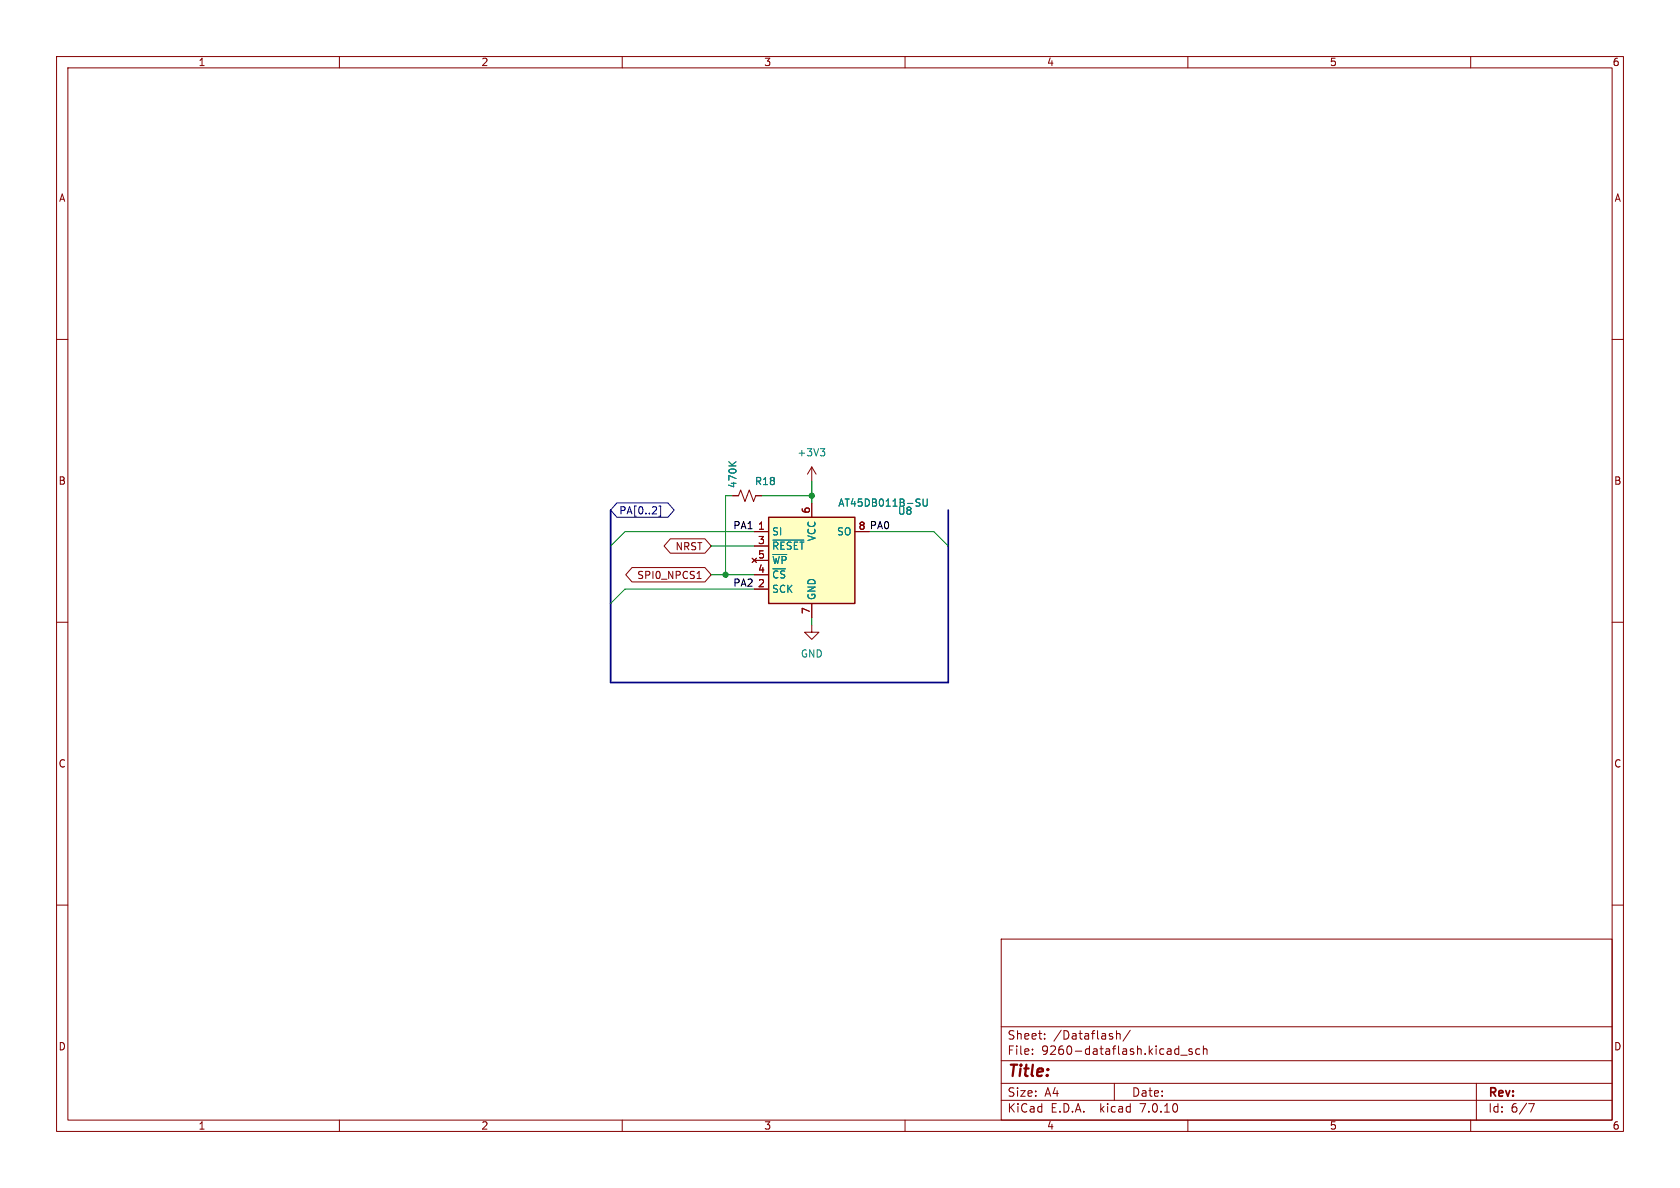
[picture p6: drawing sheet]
<svg xmlns="http://www.w3.org/2000/svg" width="297mm" height="210mm" viewBox="0 0 297 210" stroke-linecap="round" stroke-linejoin="round" font-family="sans-serif">
<g fill="none" stroke="#840000" stroke-width=".18">
<path d="M10 10h277v190h-277zM12 12h273v186h-273zM60 10v2M110 10v2M160 10v2M210 10v2M260 10v2M10 60h2M285 60h2M118.5 95.2h6.1l1.1 1.3-1.1 1.3h-6.1l-1.1-1.3zM129.5 87.6h1.1l.3-1 .8 2 .8-2 .7 2 .4-1h1M133 98.7l.7 .7"/>
<path d="M133.3 94h2.6M133.3 96.5h2.6M133.3 99.1h2.6M133.7 98.7l-.7 .7M143.5 82.6l-.8 1.2M143.5 82.6v2.5M143.5 88.9v2.5M143.5 82.6l.8 1.2M151.1 94h2.6M10 110h2M111.7 100.3h12.9l1.1 1.3-1.1 1.3h-12.9l-1.1-1.3zM123.2 102.3h.8"/>
<path d="M123.5 101.2l.1-.2v1.3M133.3 104.1h2.6M133.3 101.6h2.6M143.5 110.5v1.3h1.3l-1.3 1.2-1.3-1.2h1.3M143.5 106.7v2.5M285 110h2M10 160h2M285 160h2M177 166h108v32h-108zM60 198v2M110 198v2M160 198v2"/>
<path d="M177 194.5h108M177 191.5h108M177 187.5h108M177 181.5h108M182.5 186.3v.1M182.5 185.5v.1M184.7 183.6v.1M184.7 182.8v.1M197 191.5v3M197.4 182.2v1.5M197.4 182.8l.2-.1 .4 .1v.9M199.8 182.1l-1.3 2"/>
<path d="M208.2 185.4l.2 .1M208.4 184.9v1.5M208.4 186.3l-.2 .1M208.7 186.5h1.2M210 198v2M210.7 185.5l-.3-.1-.2 .2v.2l.5 .2v.3h-.5M212.1 185.5l-.4-.1-.3 .3v.4l.1 .2h.6M212.7 185.5l.3-.1 .3 .1 .1 .9M212.7 184.9v1.5M260 198v2M261 191.5v6.5M270.2 195.1h1l-.6 1.5"/>
</g>
<path d="M145 79.3h.8l-.4 .5M145.6 79.8l.2 .2v.3l-.2 .3M128.8 81.6l.8 .8M130.1 81.6l-.7 .6M136.6 95.5h5.5M162.2 88.2l.5 .1M162.4 88.9l.3 .2-.3 .4M163.2 88.2v1l.2 .3 .4-.1 .1-.2v-1" fill="none" stroke="#008484" stroke-width=".18"/>
<path d="M135.9 91.4h15.2v15.3h-15.2z" fill="#ffffc2" stroke="#ffffc2" stroke-width=".18"/>
<path d="M135.9 91.4h15.2v15.3h-15.2z" fill="none" stroke="#840000" stroke-width=".25"/>
<path d="M109.1 88.9h9l1.1 1.3-1.1 1.2h-9l-1.2-1.2zM116.5 89.4h.3v1.9h-.3" fill="none" stroke="#000084" stroke-width=".18"/>
<path d="M107.9 90.2v30.5h59.7v-30.5" fill="none" stroke="#000084" stroke-width=".3"/>
<path d="M134.6 87.6h8.9M143.5 85.1v3.8" fill="none" stroke="#008400" stroke-width=".2"/>
<path d="M125.7 96.5h7.6M129.5 87.6h-1.2v14M133.3 94h-22.8l-2.6 2.5M153.7 94h11.4l2.5 2.5M125.7 101.6h7.6M133.3 104.1h-22.8l-2.6 2.6M143.5 109.2v1.3" fill="none" stroke="#008400" stroke-width=".18"/>
<g fill="#008400" stroke="#008400" stroke-width=".18">
<circle cx="128.3" cy="101.6" r=".46"/>
<circle cx="143.5" cy="87.6" r=".46"/>
</g>
<text font-size="2.8" fill="#840000" x="178" y="190.9">Title:</text>
<g font-size="2.1" fill="#840000">
<text x="178" y="184">Sheet:</text>
<text x="186.2" y="184">/Dataflash/</text>
<text x="178" y="186.7">File:</text>
<text x="184.1" y="186.7">9260-dataflash.kicad_sch</text>
<text x="178" y="196.9">KiCad</text>
<text x="178" y="194.1">Size:</text>
<text x="184.7" y="194.1">A4</text>
<text x="185.7" y="196.9">E.D.A.</text>
<text x="194.6" y="196.9">kicad</text>
<text x="200" y="194.1">Date:</text>
<text x="201.8" y="196.9">7.0.10</text>
<text x="263" y="194.3">Rev:</text>
<text x="263" y="196.9">Id:</text>
<text x="267.1" y="196.9">6/7</text>
</g>
<g font-size="1.8" fill="#840000">
<text x="35" y="11.9">1</text>
<text x="85" y="11.9">2</text>
<text x="135" y="11.9">3</text>
<text x="185" y="11.9">4</text>
<text x="235" y="11.9">5</text>
<text x="285" y="11.9">6</text>
<text x="10.3" y="35.9">A</text>
<text x="285.3" y="35.9">A</text>
<text x="10.3" y="85.9">B</text>
<text x="285.3" y="85.9">B</text>
<text x="133.9" y="93.7">1</text>
<text x="143.3" y="90.9" transform="rotate(-90 143.3 90.9)">6</text>
<text x="151.7" y="93.7">8</text>
<text x="119.3" y="97.5">NRST</text>
<text x="133.9" y="96.3">3</text>
<text x="133.9" y="101.3">4</text>
<text x="133.9" y="98.8">5</text>
<text x="112.5" y="102.6">SPI0_NPCS1</text>
<text x="133.9" y="103.9">2</text>
<text x="143.3" y="108.7" transform="rotate(-90 143.3 108.7)">7</text>
<text x="10.3" y="135.9">C</text>
<text x="285.3" y="135.9">C</text>
<text x="10.3" y="185.9">D</text>
<text x="285.3" y="185.9">D</text>
<text x="35" y="199.9">1</text>
<text x="85" y="199.9">2</text>
<text x="135" y="199.9">3</text>
<text x="185" y="199.9">4</text>
<text x="235" y="199.9">5</text>
<text x="285" y="199.9">6</text>
</g>
<g font-size="1.8" fill="#008484">
<text x="140.9" y="80.9">+3V3</text>
<text x="130.4" y="86.4" transform="rotate(-90 130.4 86.4)">470K</text>
<text x="133.4" y="86">R18</text>
<text x="148.1" y="89.8">AT45DB011B-SU</text>
<text x="136.4" y="94.8">SI</text>
<text x="144.4" y="95.8" transform="rotate(-90 144.4 95.8)">VCC</text>
<text x="147.9" y="94.8">SO</text>
<text x="158.6" y="91.2">U8</text>
<text x="136.4" y="97.4">~{RESET}</text>
<text x="136.4" y="99.9">~{WP}</text>
<text x="136.4" y="105">SCK</text>
<text x="136.4" y="102.5">~{CS}</text>
<text x="144.4" y="106.2" transform="rotate(-90 144.4 106.2)">GND</text>
<text x="141.5" y="116.4">GND</text>
</g>
<text font-size="1.8" fill="#000084" x="109.4" y="91.1">PA[0..2]</text>
<g font-size="1.8">
<text x="129.5" y="93.6">PA1</text>
<text x="151.7" y="93.7">8 PA0</text>
<text x="129.5" y="103.8">PA2</text>
</g>
</svg>
